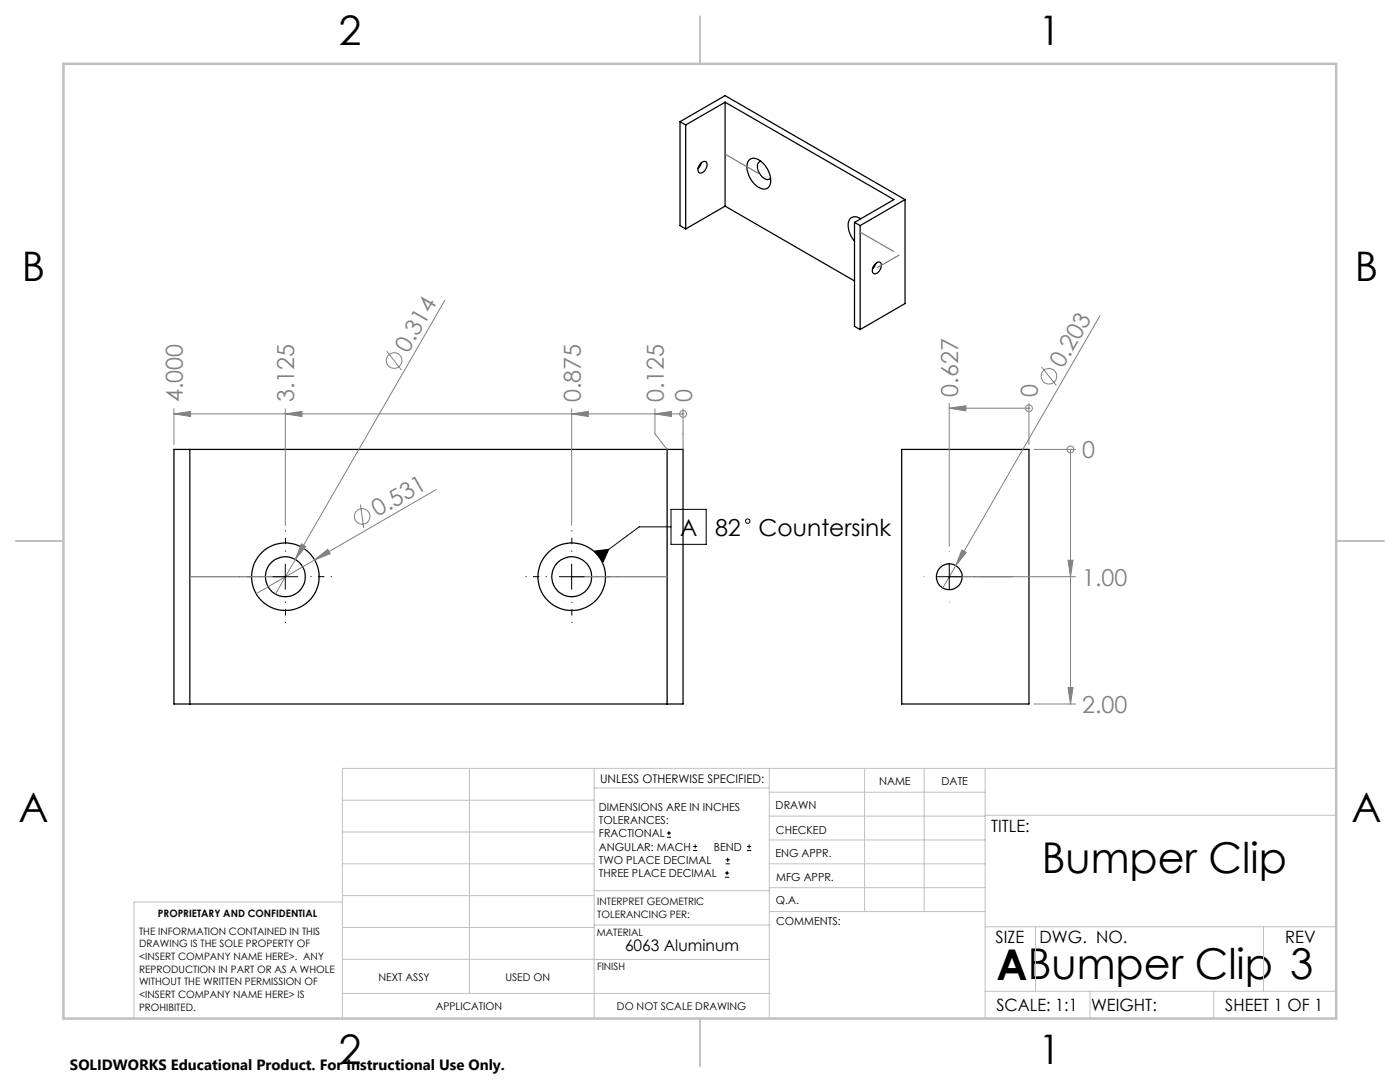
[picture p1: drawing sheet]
<svg xmlns="http://www.w3.org/2000/svg" width="279mm" height="216mm" viewBox="0 0 279 216" stroke-linecap="round" stroke-linejoin="round" font-family="sans-serif">
<g fill="none" stroke="#000" stroke-width=".25">
<path d="M135.7 24.3l9-5.2 35.9 20.7M135.7 24.3l1.1 .6M135.7 24.3v20.7l1.1 .7M136.8 24.9v20.8M139.9 32.5a.67 .67 0 0 1 1-.2 .67 .67 0 0 1 .2 .9 1.29 1.29 0 0 1-1.6 1.2 1.51 1.51 0 0 1 .4-1.9zM139.9 32.5l-.3 .8-.3 .3M144.7 20.4l33.7 19.4-7.9 4.6M144.7 20.4l-7.9 4.5M144.7 20.4v20.7M149.5 31.9a2.06 2.06 0 0 1 2.8 .7 4.3 4.3 0 0 1 1.3 4.5 1.55 1.55 0 0 1-2.4 .2 4.8 4.8 0 0 1-1.9-5zM151.9 32.2a1.01 1.01 0 0 0-.7 1.5 2.29 2.29 0 0 0 2.3 2.1l.3-.3M180.6 39.8v20.8l-8.9 5.2"/>
<path d="M180.6 39.8l-8.9 5.2M144.7 41.1l25.8 15M144.7 41.1l-7.9 4.6M170.5 44.4v20.7l1.2 .7M170.5 44.4l1.2 .6M171.7 45v20.8M171.8 43.6a1.53 1.53 0 0 0-2-.1 1.53 1.53 0 0 0-.5 1.8 5.3 5.3 0 0 0 1.2 2.8M174.5 52.8a.82 .82 0 0 1 1.3-.3 1.54 1.54 0 0 1-1.5 2.1 1.35 1.35 0 0 1 .2-1.8zM174.8 52.6l-.2 .6-.5 .5M34.7 89.7h101.6v50.8h-101.6zM37.9 89.7v50.8M133.1 89.7v50.8"/>
<path d="M180 89.7h25.4v50.8h-25.4z"/>
<circle cx="56.9" cy="115.1" r="4"/>
<circle cx="57" cy="115.1" r="6.7"/>
<circle cx="114.1" cy="115.1" r="4"/>
<circle cx="114.1" cy="115.1" r="6.7"/>
<circle cx="189.5" cy="115.1" r="2.58"/>
</g>
<g fill="none" stroke="#808080" stroke-width=".2">
<path d="M88.8 59.9l-29.9 51.7M77.2 70.1l2.9 3.7M207.9 73.2l2.9 3.7M219.5 63l-28.8 49.9M34.7 82.6l3.3-.5v1zM34.7 82.6h101.6M34.7 81.6v7.1M56.9 82.6l3.4-.5v1zM56.9 81.6v23.2M87.1 97.7l-24.3 14M114.1 82.6l3.3-.5v1zM114.1 81.6v23.2"/>
<path d="M130.7 82.6l3.3-.5v1zM130.7 81.6v5l2.4 3.1M136.3 82.6h.1M136.3 81.6v8.1M189.4 81.5l3.4-.5v1zM189.4 80.5v28.5M189.4 81.5h16M205.4 81.5h.1M205.4 80.5v8.2M206.4 89.7h8.3M213.6 89.7h.1M213.6 89.7v50.8"/>
<path d="M58.9 111.6l-3.9 6.9M60.1 108.5l.9 .5-2.1 2.6zM62.8 111.7l2.6-2.1 .5 .9zM62.8 111.7l-11.7 6.8M71.9 100.7l.7 4.7M190.7 112.9l-2.6 4.4M191.9 109.7l.9 .5-2.1 2.7zM195.5 115.1h19.2M213.1 111.8h1l-.5 3.3zM213.1 137.2h1l-.5 3.3zM206.4 140.5h8.3"/>
<circle cx="78.6" cy="71.9" r="1.57"/>
<circle cx="209.3" cy="75.1" r="1.56"/>
<circle cx="136.3" cy="82.6" r=".68"/>
<circle cx="205.4" cy="81.5" r=".67"/>
<circle cx="213.6" cy="89.7" r=".68"/>
<circle cx="72.3" cy="103" r="1.56"/>
</g>
<g fill="none" stroke="#000" stroke-width=".2">
<path d="M54.5 115.1h4.9M56.9 112.6v5M111.6 115.1h5M114.1 112.6v5M118.7 110l2.8-.4-1.1 2.6zM133.9 105.1h-6.3l-8.1 6M133.9 101.6h7v7h-7zM186.9 115.1h5M189.4 112.6v5M133.1 167.1h.8M133.1 166.2h.8M133.5 165.8v.9"/>
<path d="M138.3 169.7h.8M138.3 168.9h.8M138.7 168.5v.8M144.7 175h.8M144.7 174.2h.8M144.8 172.4h.9M144.8 171.6h.9M145.1 173.8v.8M145.2 171.1v.9M149.1 169.7h.8M149.1 168.9h.8M149.5 168.5v.8"/>
<circle cx="149.2" cy="104" r=".45"/>
</g>
<path d="M52 115.1h-4.3M57 110.1v-4.3M62 115.1h4.2M109.1 115.1h-4.2M114.1 110.1v-4.3M119.1 115.1h4.3M57 120.1v4.2M114.1 120.1v4.2" fill="none" stroke="#000" stroke-width=".2" stroke-dasharray="15.2 1.3 1.3 1.3" stroke-dashoffset="15" stroke-linecap="butt"/>
<path d="M144.7 30.8l6.7 3.8M171.7 46.3l6.7 3.9M179.5 50.9l-4.5 2.5M37.9 115.1h19M114.1 115.1h19M189.4 115.1h12.7" fill="none" stroke="#808080" stroke-width=".25"/>
<path d="M184.5 115.1h-.1M189.5 110.1v-.1" fill="none" stroke="#000" stroke-width=".2" stroke-dasharray="15.2 1.3 1.3 1.3" stroke-linecap="butt"/>
<g fill="none" stroke="#c0c0c0" stroke-width=".2">
<path d="M68.3 159.7h50.3M93.7 153.3v44.9M118.6 153.3v49.9M118.6 157.2h34.9M153.5 153.3v49.9M153.5 158.1h43.1M172.5 153.3v28.6M184.4 153.3v28.6M196.6 153.3v49.9M266.7 153.3h-198.4v49.9M68.3 178.7h50.3M68.3 172.4h50.3"/>
<path d="M68.3 166h50.3M68.3 180h-41.6v23.2M118.6 177.7h35M153.5 167.6h43.1M153.5 162.8h43.1M153.5 172.4h43.1M153.5 177.1h43.1M196.6 162.7h70.1M68.3 198.2h85.2M68.3 191.4l85.2 .1M68.3 185.1h50.3M118.6 184.6h35"/>
<path d="M153.6 181.9h43M196.6 197.8h70.1M196.6 184.9h70.1M206.7 184.9v12.9M217.5 197.8v5.4M242.2 197.8v5.4M252.2 184.9v12.9"/>
</g>
<path d="M139.7 3.2v9.5M3.1 107.9h9.6M266.7 107.9h9.5M139.7 203.2v9.6" fill="none" stroke="#c0c0c0" stroke-width=".25"/>
<path d="M12.7 12.7h254v190.5h-254z" fill="none" stroke="#c0c0c0" stroke-width=".5"/>
<g fill="#808080">
<path d="M62.8 111.7l2.6-2.1 .5 .9z"/>
<path d="M60.1 108.5l.9 .5-2.1 2.6z"/>
<path d="M213.1 111.8h1l-.5 3.3zM213.1 137.2h1l-.5 3.3z"/>
<path d="M114.1 82.6l3.3-.5v1zM56.9 82.6l3.4-.5v1zM34.7 82.6l3.3-.5v1zM130.7 82.6l3.3-.5v1zM189.4 81.5l3.4-.5v1z"/>
</g>
<path d="M118.7 110l2.8-.4-1.1 2.6z" fill="#000"/>
<path d="M191.9 109.7l.9 .5-2.1 2.7z" fill="#808080"/>
<g font-size="8.5">
<text x="207.9" y="174.2">Bumper Clip</text>
<text x="198.9" y="195.5">ABumper Clip</text>
<text x="257.5" y="195.4">3</text>
</g>
<g font-size="8.1">
<text x="67.6" y="8.9">2</text>
<text x="207.3" y="8.9">1</text>
<text x="4.4" y="56.1">B</text>
<text x="270.4" y="56.1">B</text>
<text x="3.7" y="164.1">A</text>
<text x="269.7" y="164.1">A</text>
<text x="67.6" y="212.4">2</text>
<text x="207.3" y="212.4">1</text>
</g>
<g font-size="4.7" fill="#808080">
<text x="81.4" y="70.6" transform="rotate(-60 81.4 70.6)">0.314</text>
<text x="212.1" y="73.7" transform="rotate(-60 212.1 73.7)">0.203</text>
<text x="36.5" y="80.3" transform="rotate(-90 36.5 80.3)">4.000</text>
<text x="58.7" y="80.3" transform="rotate(-90 58.7 80.3)">3.125</text>
<text x="115.9" y="80.3" transform="rotate(-90 115.9 80.3)">0.875</text>
<text x="132.5" y="80.3" transform="rotate(-90 132.5 80.3)">0.125</text>
<text x="138.1" y="80.3" transform="rotate(-90 138.1 80.3)">0</text>
<text x="191.2" y="79.1" transform="rotate(-90 191.2 79.1)">0.627</text>
<text x="207.1" y="79.1" transform="rotate(-90 207.1 79.1)">0</text>
<text x="216" y="91.4">0</text>
<text x="75.4" y="103.2" transform="rotate(-30 75.4 103.2)">0.531</text>
<text x="216" y="116.8">1.00</text>
<text x="216" y="142.2">2.00</text>
</g>
<g font-size="4.7">
<text x="135.7" y="106.9">A</text>
<text x="142.7" y="107">82</text>
<text x="151.4" y="107">Countersink</text>
</g>
<g font-size="3.4">
<text x="197.8" y="166">TITLE:</text>
<text x="198.7" y="188.1">SIZE</text>
<text x="207.5" y="188.1">DWG. NO.</text>
<text x="256.5" y="188.2">REV</text>
<text x="198.8" y="201.7">SCALE: 1:1</text>
<text x="217.7" y="201.8">WEIGHT:</text>
<text x="244.5" y="201.7">SHEET 1 OF 1</text>
</g>
<text font-size="3.2" x="124.7" y="189.8">6063 Aluminum</text>
<text font-size="3" x="14" y="213.5">SOLIDWORKS Educational Product. For Instructional Use Only.</text>
<text font-size="2.4" x="119.8" y="156.2">UNLESS OTHERWISE SPECIFIED:</text>
<g font-size="2.2">
<text x="119.5" y="161.8">DIMENSIONS ARE IN INCHES</text>
<text x="154.8" y="161.4">DRAWN</text>
<text x="175.4" y="156.6">NAME</text>
<text x="187.9" y="156.7">DATE</text>
<text x="119.5" y="164.4">TOLERANCES:</text>
<text x="119.5" y="167.1">FRACTIONAL</text>
<text x="154.9" y="166.3">CHECKED</text>
<text x="119.5" y="169.7">ANGULAR: MACH</text>
<text x="119.5" y="172.4">TWO PLACE DECIMAL</text>
<text x="142.5" y="169.7">BEND</text>
<text x="154.8" y="171">ENG APPR.</text>
<text x="119.5" y="175">THREE PLACE DECIMAL</text>
<text x="154.9" y="175.7">MFG APPR.</text>
<text x="154.9" y="180.4">Q.A.</text>
<text x="154.9" y="184.6">COMMENTS:</text>
</g>
<g font-size="2.1">
<text x="75.5" y="195.7">NEXT ASSY</text>
<text x="100.9" y="195.7">USED ON</text>
<text x="86.9" y="201.5">APPLICATION</text>
<text x="123.1" y="201.6">DO NOT SCALE DRAWING</text>
</g>
<g font-size="2">
<text x="31.5" y="182.9">PROPRIETARY AND CONFIDENTIAL</text>
<text x="119.2" y="180.6">INTERPRET GEOMETRIC</text>
<text x="119.2" y="183.1">TOLERANCING PER:</text>
<text x="27.8" y="186.5">THE INFORMATION CONTAINED IN THIS</text>
<text x="27.8" y="189">DRAWING IS THE SOLE PROPERTY OF</text>
<text x="27.8" y="191.6">&lt;INSERT COMPANY NAME HERE&gt;. ANY</text>
<text x="119.1" y="186.7">MATERIAL</text>
<text x="27.8" y="194.1">REPRODUCTION IN PART OR AS A WHOLE</text>
<text x="27.8" y="196.6">WITHOUT THE WRITTEN PERMISSION OF</text>
<text x="119.1" y="193.5">FINISH</text>
<text x="27.8" y="199.1">&lt;INSERT COMPANY NAME HERE&gt; IS</text>
<text x="27.8" y="201.7">PROHIBITED.</text>
</g>
</svg>
